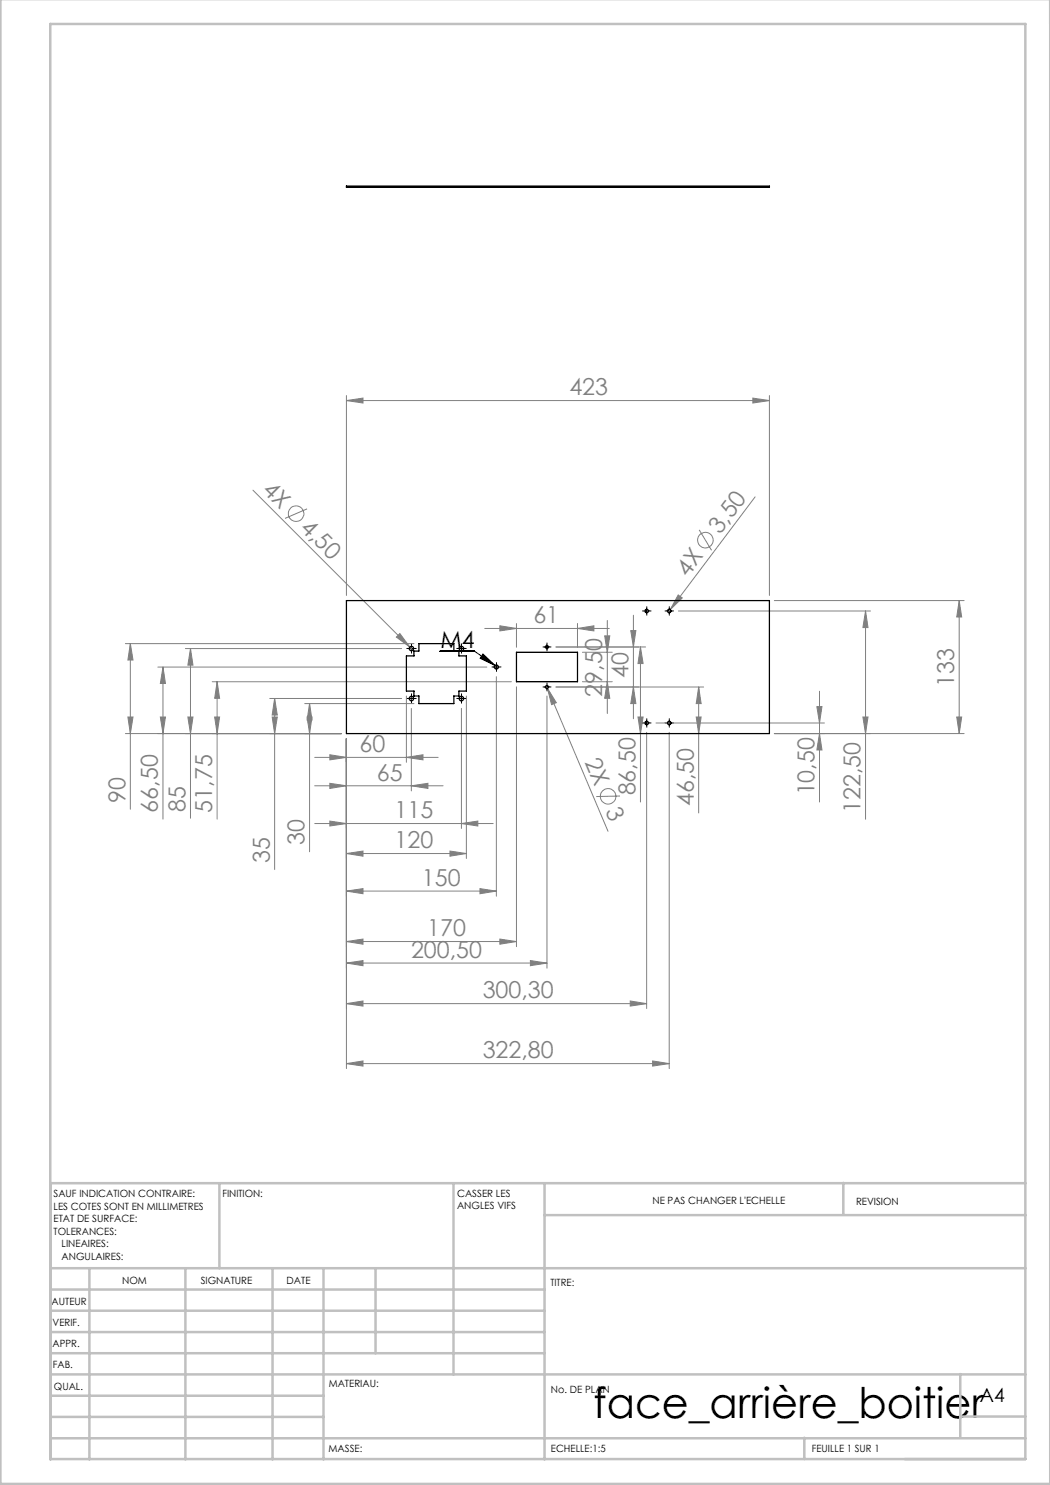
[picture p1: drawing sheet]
<svg xmlns="http://www.w3.org/2000/svg" width="210mm" height="297mm" viewBox="0 0 210 297" stroke-linecap="round" stroke-linejoin="round" font-family="sans-serif">
<g fill="none" stroke="#808080" stroke-width=".2">
<path d="M69.3 79.1v40M150.6 79.6l3.3 .5-3.3 .5zM153.9 79.1v40M50.6 98l32 32M69.3 80.1l3.3-.5v1zM69.3 80.1h84.6M151 99.4l-17.4 23.1M61.4 101.8l-4.4 1.9M135.6 119l.9 .6-2.4 2.3zM139.8 106l2.5 4.1M25.1 128.7h57.7M26.1 128.7v33.2"/>
<path d="M26.1 128.7l.5 3.3h-1zM31.6 133.4h65.8M32.6 133.4v30.4M32.6 133.4l.5 3.3h-1zM37.1 129.7h43.2M38.1 129.7l.5 3.3h-1zM38.1 129.7v34M42.4 136.3h59.9M43.4 136.3l.5 3.4h-1zM43.4 136.3v27.5M53.9 139.7h26.4M54.9 139.7v34.2"/>
<path d="M54.9 139.7l.6 3.3h-1.1zM79.3 127.4l.7-.7 2 2.7zM81.3 139.2v13.3M93.3 139.2v32.5M96.9 125.7h24.9M99.3 135.3v43.9M100 125.2l3.3 .5-3.3 .5zM103.3 124.7v4.8M103.3 137.4v51.9M109.3 137.1l.2 .6M109.4 139.2v54.4M109.5 137.7l1.8 2.8-1 .4z"/>
<path d="M109.5 137.7l12.1 28.6M111.2 137.4h29.5M111.2 129.4h17.9M115.5 125.7l3.3-.5v1zM115.5 124.7v4.8M116.5 130.5h5.9M116.5 136.3h5.9M120.9 127.2h1.1l-.5 3.3zM121.5 124.1v18.6M121.5 136.3l.5 3.4h-1.1zM126.2 126.1h1l-.5 3.3zM126.7 137.4l.5 3.3h-1z"/>
<path d="M126.7 123v20.8M128.1 129.4v31M128.1 129.4l.5 3.3h-1zM135.7 122.2h38.4M139.7 137.4v25.2M139.7 137.4l.5 3.3h-1zM154.9 120.1h37.9M163.9 138.3v22.1M173.1 122.2v41.7M173.1 122.2l.5 3.3h-1zM191.8 120.1l.5 3.3h-1zM191.8 120.1v26.6"/>
<path d="M25.1 146.7h43.2M25.6 143.4h1l-.5 3.3zM32.1 143.4h1l-.5 3.3zM37.6 143.4h1l-.5 3.3zM42.9 143.4h1l-.5 3.3zM54.4 143.4h1.1l-.6 3.3zM60.9 140.7h21.9M61.4 143.4h1l-.5 3.3zM61.9 140.7v29.7M61.9 140.7l.5 3.3h-1zM62.9 151.5h24.7M62.9 157.2h25.7"/>
<path d="M66 151l3.3 .5-3.3 .5zM66 156.7l3.3 .5-3.3 .5zM69.3 147.7v66M81.3 151.5l3.3-.5v1zM82.3 157.2l3.3-.5v1zM82.3 141.7v16.5M92.3 141.7v24M124 159.2l-4.8 .1M127.6 143.4h1l-.5 3.3zM129.3 146.5v55.2M131.2 144.6h33.7M133.8 146.5v67.2"/>
<path d="M139.2 143.4h1l-.5 3.3zM154.9 146.7h37.9M163.4 141.3h1l-.5 3.3zM163.9 146.7l.5 3.3h-1zM172.6 143.4h1l-.5 3.3zM191.3 143.4h1l-.5 3.3zM62.9 164.7h35.7M66 164.2l3.3 .5-3.3 .5zM69.3 170.7l3.3-.5v1zM69.3 178.2l3.3-.5v1zM69.3 170.7h24M69.3 178.2h30"/>
<path d="M90 170.2l3.3 .5-3.3 .5zM92.3 164.7l3.3-.5v1zM96 177.7l3.3 .5-3.3 .5zM69.3 188.3l3.3-.5v1zM69.3 192.6l3.3-.5v1zM69.3 188.3h34M69.3 192.6h40.1M100 187.8l3.3 .5-3.3 .5zM106.1 192.1l3.3 .5-3.3 .5zM69.3 200.7l3.3-.5v1zM69.3 212.7l3.3-.5v1zM69.3 200.7h60"/>
<path d="M69.3 212.7h64.5M126 200.2l3.3 .5-3.3 .5zM130.5 212.2l3.3 .5-3.3 .5z"/>
<circle cx="59.2" cy="102.7" r="1.56"/>
<circle cx="141.1" cy="108" r="1.56"/>
<circle cx="121.6" cy="159.3" r="1.55"/>
</g>
<g fill="none" stroke="#000" stroke-width=".2">
<path d="M81.8 139.7h1M81.8 129.7h1M82.3 129.2v1M82.3 139.2v1M88 130.2h6.9l4.1 2.9M91.8 139.7h1M91.8 129.7h1M92.3 129.2v1M92.3 139.2v1M96.6 130.8l2.4 2.3-3-1.4zM98.8 133.4h1M99.3 132.9v1"/>
<path d="M108.9 137.4h1M108.9 129.4h1M109.4 128.9v1M109.4 136.9v1M128.8 122.2h1.1M129.3 121.7v1M133.4 122.2h.9M133.8 121.7v1M128.8 144.6h1.1M129.3 144.1v1M133.4 144.6h.9M133.8 144.1v1"/>
</g>
<g fill="none" stroke="#000" stroke-width=".2" stroke-dasharray="30.5 1.3 1.3 1.3">
<path d="M81.8 139.7h-.4M81.8 129.7h-.4M82.3 139.2v-.5M82.3 129.2v-.5M82.3 130.2v.4M82.8 139.7h.5M82.8 129.7h.5M91.8 139.7h-.4M91.8 129.7h-.4M92.3 139.2v-.5M92.3 129.2v-.5M92.3 130.2v.4"/>
<path d="M92.8 139.7h.5M92.8 129.7h.5M98.8 133.4h-.4M99.3 132.9v-.4M99.3 133.9v.4M99.8 133.4h.4M108.9 137.4h-.3M108.9 129.4h-.3M109.4 136.9v-.3M109.4 137.9v.3M109.4 128.9v-.3M109.4 129.9v.3"/>
<path d="M109.9 137.4h.3M109.9 129.4h.3M128.9 122.2h-.4M129.4 121.7v-.4M129.4 122.7v.3M129.9 122.2h.3M133.4 122.2h-.4M133.9 121.7v-.4M133.9 122.7v.3M134.4 122.2h.3M82.3 140.2v.4M92.3 140.2v.4"/>
<path d="M128.9 144.6h-.4M129.4 144.1v-.4M129.4 145.1v.3M129.9 144.6h.3M133.4 144.6h-.4M133.9 144.1v-.4M133.9 145.1v.3M134.4 144.6h.3"/>
</g>
<g fill="none" stroke="#c0c0c0" stroke-width=".5">
<path d="M.1 -.1v296.9h209.9v-296.9M10.1 4.8h195v287h-195zM43.9 236.6v17M90.7 236.6v38.3M108.9 236.6v55.3M168.7 236.6v6.3M205.1 236.6h-195v55.3M10.1 253.6h195M10.1 257.9h98.8M17.9 253.6v38.3M37.1 253.6v38.3M54.5 253.6v38.3"/>
<path d="M64.7 253.6v38.3M75.1 253.6v17M108.9 243h96.2M10.1 270.6h98.8M10.1 266.4h98.8M10.1 262.1h98.8M10.1 279.1h54.6M10.1 274.9h195M192.1 274.8v12.7M10.1 287.7h195M10.1 283.4h54.6M160.9 287.5v4.3"/>
<path d="M192.1 283.3h13"/>
</g>
<path d="M96.6 130.8l2.4 2.3-3-1.4z" fill="#000"/>
<g fill="#808080">
<path d="M79.3 127.4l.7-.7 2 2.7z"/>
<path d="M135.6 119l.9 .6-2.4 2.3z"/>
<path d="M109.5 137.7l1.8 2.8-1 .4z"/>
<path d="M81.3 151.5l3.3-.5v1zM66 151l3.3 .5-3.3 .5zM82.3 157.2l3.3-.5v1zM66 156.7l3.3 .5-3.3 .5zM92.3 164.7l3.3-.5v1zM66 164.2l3.3 .5-3.3 .5zM90 170.2l3.3 .5-3.3 .5zM69.3 170.7l3.3-.5v1zM96 177.7l3.3 .5-3.3 .5zM69.3 178.2l3.3-.5v1zM100 187.8l3.3 .5-3.3 .5zM69.3 188.3l3.3-.5v1zM106.1 192.1l3.3 .5-3.3 .5zM69.3 192.6l3.3-.5v1zM126 200.2l3.3 .5-3.3 .5zM69.3 200.7l3.3-.5v1zM130.5 212.2l3.3 .5-3.3 .5zM69.3 212.7l3.3-.5v1z"/>
<path d="M100 125.2l3.3 .5-3.3 .5zM115.5 125.7l3.3-.5v1z"/>
<path d="M150.6 79.6l3.3 .5-3.3 .5zM69.3 80.1l3.3-.5v1z"/>
<path d="M126.7 137.4l.5 3.3h-1zM126.2 126.1h1l-.5 3.3zM191.3 143.4h1l-.5 3.3zM191.8 120.1l.5 3.3h-1z"/>
<path d="M61.9 140.7l.5 3.3h-1zM61.4 143.4h1l-.5 3.3zM54.9 139.7l.6 3.3h-1.1zM54.4 143.4h1.1l-.6 3.3zM38.1 129.7l.5 3.3h-1zM37.6 143.4h1l-.5 3.3zM26.1 128.7l.5 3.3h-1zM25.6 143.4h1l-.5 3.3zM32.6 133.4l.5 3.3h-1zM32.1 143.4h1l-.5 3.3zM120.9 127.2h1.1l-.5 3.3zM121.5 136.3l.5 3.4h-1.1zM43.4 136.3l.5 3.4h-1zM42.9 143.4h1l-.5 3.3zM139.7 137.4l.5 3.3h-1zM139.2 143.4h1l-.5 3.3zM128.1 129.4l.5 3.3h-1zM127.6 143.4h1l-.5 3.3zM163.4 141.3h1l-.5 3.3zM163.9 146.7l.5 3.3h-1zM173.1 122.2l.5 3.3h-1zM172.6 143.4h1l-.5 3.3z"/>
</g>
<g fill="none" stroke="#000" stroke-width=".25">
<path d="M69.3 37.2h84.6v.3h-84.6zM69.3 120.1h84.6v26.6h-84.6zM81.3 131.2h1.5v-1h1v-1.5h7v1.5h1v1h1.5v7h-1.5v1h-1v1.5h-7v-1.5h-1v-1h-1.5zM103.3 130.5h12.2v5.8h-12.2z"/>
<circle cx="82.3" cy="139.7" r=".45"/>
<circle cx="82.3" cy="129.7" r=".44"/>
<circle cx="92.3" cy="139.7" r=".46"/>
<circle cx="92.3" cy="129.7" r=".45"/>
<circle cx="99.3" cy="133.4" r=".41"/>
<circle cx="109.4" cy="137.4" r=".3"/>
<circle cx="109.4" cy="129.4" r=".29"/>
<circle cx="129.3" cy="122.2" r=".35"/>
<circle cx="133.8" cy="122.2" r=".35"/>
<circle cx="129.3" cy="144.6" r=".35"/>
<circle cx="133.8" cy="144.6" r=".35"/>
</g>
<text font-size="8.5" x="118.7" y="283.5">face_arrière_boitier</text>
<g font-size="4.7" fill="#808080">
<text x="113.9" y="79.1">423</text>
<text x="52.3" y="98.2" transform="rotate(45 52.3 98.2)">4X</text>
<text x="59.8" y="105.7" transform="rotate(45 59.8 105.7)">4,50</text>
<text x="144" y="107" transform="rotate(-53 144 107)">3,50</text>
<text x="137.6" y="115.6" transform="rotate(-53 137.6 115.6)">4X</text>
<text x="106.7" y="124.7">61</text>
<text x="125.7" y="135.6" transform="rotate(-90 125.7 135.6)">40</text>
<text x="190.8" y="137.4" transform="rotate(-90 190.8 137.4)">133</text>
<text x="120.5" y="139.3" transform="rotate(-90 120.5 139.3)">29,50</text>
<text x="71.9" y="150.4">60</text>
<text x="116.9" y="152.4" transform="rotate(67 116.9 152.4)">2X</text>
<text x="25.1" y="160.5" transform="rotate(-90 25.1 160.5)">90</text>
<text x="75.4" y="156.1">65</text>
<text x="127.1" y="159.1" transform="rotate(-90 127.1 159.1)">86,50</text>
<text x="138.7" y="161.3" transform="rotate(-90 138.7 161.3)">46,50</text>
<text x="162.9" y="159.1" transform="rotate(-90 162.9 159.1)">10,50</text>
<text x="31.6" y="162.5" transform="rotate(-90 31.6 162.5)">66,50</text>
<text x="37.1" y="162.4" transform="rotate(-90 37.1 162.4)">85</text>
<text x="42.4" y="162.5" transform="rotate(-90 42.4 162.5)">51,75</text>
<text x="78.9" y="163.7">115</text>
<text x="121.1" y="162.3" transform="rotate(67 121.1 162.3)">3</text>
<text x="172.1" y="162.6" transform="rotate(-90 172.1 162.6)">122,50</text>
<text x="53.9" y="172.6" transform="rotate(-90 53.9 172.6)">35</text>
<text x="60.9" y="169" transform="rotate(-90 60.9 169)">30</text>
<text x="78.9" y="169.7">120</text>
<text x="84.4" y="177.2">150</text>
<text x="82.2" y="191.6">200,50</text>
<text x="85.4" y="187.3">170</text>
<text x="96.5" y="199.7">300,30</text>
<text x="96.5" y="211.7">322,80</text>
</g>
<text font-size="4.7" x="88.1" y="129.6">M4</text>
<text font-size="3.9" x="196" y="280.4">A4</text>
<g font-size="2">
<text x="10.7" y="239.5">SAUF INDICATION CONTRAIRE:</text>
<text x="44.5" y="239.5">FINITION:</text>
<text x="91.4" y="239.4">CASSER LES</text>
<text x="10.7" y="242">LES COTES SONT EN MILLIMETRES</text>
<text x="10.7" y="244.5">ETAT DE SURFACE:</text>
<text x="91.4" y="241.9">ANGLES VIFS</text>
<text x="130.5" y="240.8">NE PAS CHANGER L'ECHELLE</text>
<text x="171.2" y="241">REVISION</text>
<text x="10.7" y="247">TOLERANCES:</text>
<text x="12.3" y="249.5">LINEAIRES:</text>
<text x="12.3" y="252">ANGULAIRES:</text>
<text x="24.4" y="256.9">NOM</text>
<text x="40.1" y="256.8">SIGNATURE</text>
<text x="57.3" y="256.8">DATE</text>
<text x="110.1" y="257.1">TITRE:</text>
<text x="10.3" y="260.9">AUTEUR</text>
<text x="10.5" y="269.3">APPR.</text>
<text x="10.5" y="265.2">VERIF.</text>
<text x="10.6" y="273.6">FAB.</text>
<text x="10.8" y="278">QUAL.</text>
<text x="65.8" y="277.4">MATERIAU:</text>
<text x="110.2" y="278.5">No. DE PLAN</text>
<text x="65.7" y="290.4">MASSE:</text>
<text x="110.2" y="290.5">ECHELLE:1:5</text>
<text x="162.4" y="290.4">FEUILLE 1 SUR 1</text>
</g>
</svg>
